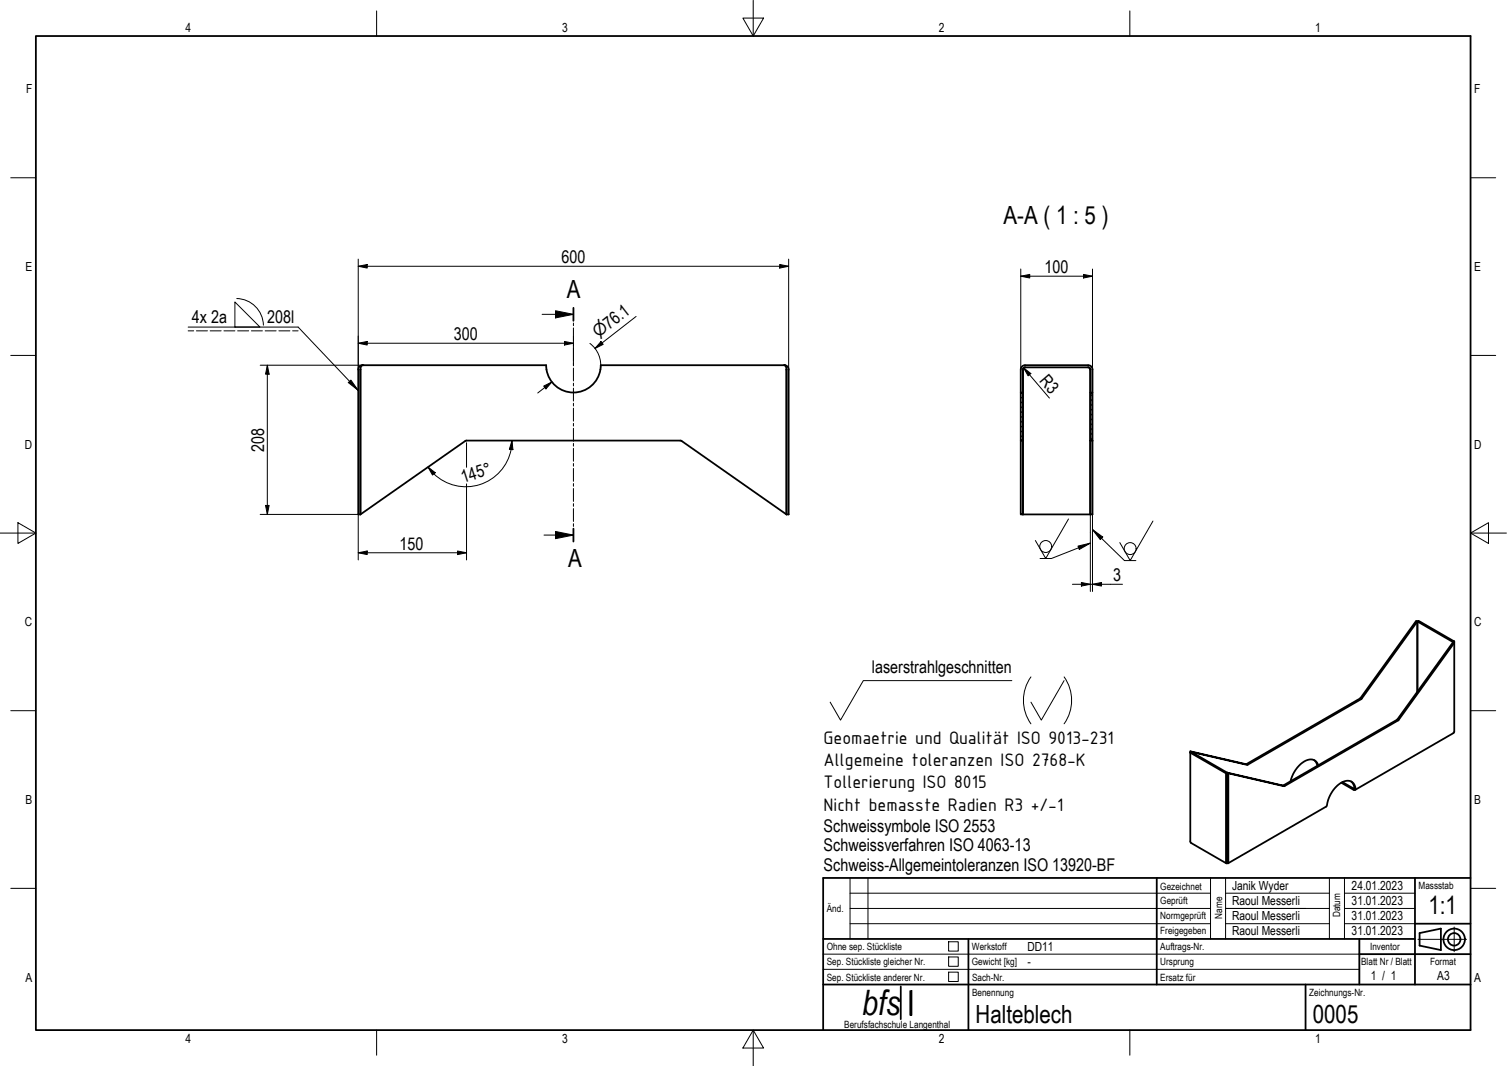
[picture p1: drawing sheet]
<svg xmlns="http://www.w3.org/2000/svg" width="420mm" height="297mm" viewBox="0 0 420 297" stroke-linecap="round" stroke-linejoin="round" font-family="sans-serif">
<!-- layer: Schraffur -->
<g fill="none" stroke="#000" stroke-width=".28">
<path d="M284.9 109.4l-.3 .3M285.2 119.8l-.6 .6M285.2 118.5l-.6 .6M285.2 117.1l-.6 .6M285.2 115.8l-.6 .6M285.2 114.4l-.6 .6M285.2 113.1l-.6 .6M285.2 111.7l-.6 .6M285.2 110.4l-.6 .6M304.6 119.3l-.6 .6M304.6 117.9l-.6 .6M304.6 116.6l-.6 .6"/>
<path d="M304.6 115.2l-.6 .6M304.6 113.9l-.6 .6M304.6 112.6l-.6 .6M304.6 111.2l-.6 .6M304.6 109.9l-.6 .6M285.2 122.5l-.2 .3M285.2 121.2l-.6 .6M304.6 122l-.6 .6M304.6 120.6l-.6 .6"/>
</g>
<!-- layer: Sichtbar -->
<g fill="none" stroke="#000" stroke-width=".5">
<path d="M100.5 103v40.3M100.5 102.8v.2M101.1 101.8h51.2a7.6 7.6 0 0 0 7.6 7.6 7.6 7.6 0 0 0 7.6-7.6h51.2M101.1 101.8a1.19 1.19 0 0 0-1.2 1.2v40.3h.6M101.1 101.8a1.07 1.07 0 0 0-.6 1.2M218.7 101.8a1.07 1.07 0 0 1 .6 1.2M218.7 101.8a1.19 1.19 0 0 1 1.2 1.2v40.3h-.6M219.3 102.8v.2M219.3 103v40.3M284.6 109.4h.6v13.4h-.6zM284.6 109.4v-6.4a1.2 1.2 0 0 1 1.2-1.2h17.6a1.2 1.2 0 0 1 1.2 1.2v6.4M285.2 103v6.4"/>
<path d="M285.2 102.8v40.5M285.8 102.4l-.4 .1-.2 .5M285.8 102.4h17.6M303.4 102.4l.4 .1 .2 .5M304 102.8v.2M304 109.4h.6v13.4h-.6zM304 103v40.3h-18.8M284.6 122.8v20.5h.6M285.2 122.8v20.5M304.6 122.8v20.5h-.6v-20.4M100.5 143.3l29.6-20.5h59.8l29.4 20.5M395.2 173.2v19.5"/>
<path d="M395.2 173.2l.3-.2 10 5.7-.4 .2zM405.1 178.9h.1M405.5 178.7l-.1 25.4-27.6 16M331.9 209.4l15.6 3.5 31.8-18.3 15.5-21.6 .4 .2-15.6 21.6-31.7 18.3zM331.9 209.7l.3-.2 9.9 5.8-.3 .2zM331.9 209.4v25.2l.2 .3 9.8 5.7M332.2 209.5h.1M341.8 215.5v24.7l.1 .4 .2-.2M342.1 215.3v25.1M342.1 215.3l15.7 3.5 31.7-18.3 15.6-21.6 .4 .2-15.6 21.6-31.7 18.3zM342.5 215.5v24.7l-.1 .4-.3-.2M366.4 211.8l.6 .6 .3 1"/>
<path d="M367.5 213.2a2.41 2.41 0 0 0-4-.9 9.2 9.2 0 0 0-3.7 5.4M374 218.1l3.4 2a.35 .35 0 0 0 .4 0 .35 .35 0 0 0 .1-.4 2.39 2.39 0 0 0-1.4-2 2.39 2.39 0 0 0-2.5 .4 9.7 9.7 0 0 0-4.2 6.6l-27.4 15.9M376.7 217.7a1.89 1.89 0 0 1 .8 2l-3.2-1.8M342.1 240.2h.1M342.1 240.4h.1M342.1 240h.1"/>
</g>
<g fill="#000">
<circle cx="101.1" cy="101.8" r=".25"/>
<circle cx="218.7" cy="101.8" r=".25"/>
</g>
<!-- layer: Schraffur -->
<path d="M253.7 276.1h.5v6.8h-.5z" fill-rule="evenodd" fill="#000"/>
<!-- layer: Schnittlinie -->
<g fill="none" stroke="#000" stroke-width=".28">
<path d="M151.1 87.6h8.8M154.9 86.6l5 1-5 1zM159.9 85.8v3.6M159.9 90v.8M159.9 91.4v3.6M159.9 95.6v.8M159.9 97v3.6M159.9 101.2v.7M159.9 102.6v3.6M159.9 106.8v.7M159.9 108.2v3.6M159.9 112.4v.7"/>
<path d="M159.9 113.8v3.5M159.9 118v.7M159.9 119.3v3.6M159.9 123.6v.7M159.9 124.9v3.6M159.9 129.2v.7M159.9 130.5v3.6M159.9 134.7v.8M159.9 136.1v3.6M151.7 149.1h8.2M154.9 148.1l5 1-5 1zM159.9 140.3v.8"/>
<path d="M159.9 141.7v3.6M159.9 145.9v.8M159.9 147.3v3.6"/>
</g>
<path d="M159.9 85.8v3.6M159.9 147.3v3.6" fill="none" stroke="#000" stroke-width=".5"/>
<g fill="#000">
<path d="M154.9 86.6l5 1-5 1z" fill-rule="evenodd"/>
<path d="M154.9 148.1l5 1-5 1z" fill-rule="evenodd"/>
</g>
<!-- layer: Text-2.5 -->
<g fill="none" stroke="#000" stroke-width=".28">
<path d="M105 3v7M207.1 5h5.8l-2.9 5zM210 0v10M315 3v7M3 49.5h7M410 49.5h7M3 99h7M410 99h7M0 148.5h10M5 145.6l5 2.9-5 2.9zM410 148.5l5-2.9v5.8zM410 148.5h10"/>
<path d="M3 198h7M410 198h7M3 247.5h7M237 244.6v17M374.8 257.4h19.7M374.8 253.1h19.7M374.8 248.9h19.7M410 247.5h7M229.5 270.1h40.5M229.5 265.9h40.5M264.5 270.9h2.7v2.6h-2.7zM264.5 262.4h2.7v2.6h-2.7z"/>
<path d="M264.5 266.7h2.7v2.6h-2.7zM322.5 270.1h56.5M105 287v7M210 287l2.9 5h-5.8zM210 287v10M315 287v7"/>
</g>
<!-- layer: Text-5 -->
<g fill="none" stroke="#000" stroke-width=".5">
<path d="M10 10h400v277h-400zM322.5 244.6v29.7M394.5 244.6v29.7M394.5 257.4h15.5M410 244.6h-180.5v42.4M229.5 261.6h165M229.5 274.3h180.5M270 261.6v25.4M364 274.3v12.7M379 265.9h31M395.8 260l5.9-1.2v5.9l-5.9-1.2z"/>
<circle cx="405.4" cy="261.7" r="2.99"/>
<circle cx="405.4" cy="261.7" r="1.74"/>
</g>
<!-- layer: Skizziergeometrie -->
<g fill="none" stroke="#000" stroke-width=".28">
<path d="M237 257.4h100.5M237 253.1h100.5M237 248.9h100.5M337.5 244.6v17M341.7 257.4h28.9M341.7 253.1h28.9M341.7 248.9h28.9M341.7 244.6v17M370.6 244.6v17M374.8 244.6v17M253.7 276.1h.5v6.8h-.5zM270 265.9h109"/>
<path d="M379 261.6v12.7"/>
</g>
<path d="M251.1 274.9v9.1M379 261.6v12.7" fill="none" stroke="#000" stroke-width=".5"/>
<!-- layer: Text-5 -->
<path d="M242 244.6v17M405.4 258.3v6.9M270 270.1h52.5M395.3 261.7h13.6" fill="none" stroke="#000" stroke-width=".28"/>
<g fill="none" stroke="#000" stroke-width=".28">
<path d="M99.9 74.2l2.5-.5v1zM99.9 74.2h120M99.9 72.2v30.8M217.4 73.7l2.5 .5-2.5 .5zM219.9 72.2v30.8M284.6 77l2.5-.5v1zM284.6 77h20M284.6 75v28M302.1 76.5l2.5 .5-2.5 .5zM304.6 75v28M99.9 95.6l2.5-.5v1zM99.9 95.6h60"/>
<path d="M157.4 95.1l2.5 .5-2.5 .5zM159.9 93.6v8.2M164.5 95.7a7.6 7.6 0 0 1 2.9 7.3M167.6 95.2l.6 .8-2.3 1.1zM177.3 88.2l-11.4 8.9M72.5 101.8h28.6M74.5 101.8l.5 2.5h-1zM74.5 101.8v41.5M151.6 107.6l2.3-1.2-1.7 2zM153.9 106.4l-4 3.1M285.4 102.5l2 1.6-.8 .6zM285.4 102.5l7.2 8.4"/>
<path d="M304 109.4v55.4M304.6 109.4v55.4M119.3 130.1l2 1.6-.7 .7zM130.1 123.4v6.8M130.1 134.8v21.2M142.7 122.8l.3 2.5-1-.1zM142.7 122.8a12.9 12.9 0 0 1-9 12.2 12.9 12.9 0 0 1-14.4-4.9M72.5 143.3h27.4v12.7M74 140.8h1l-.5 2.5zM99.9 154l2.5-.5v1zM99.9 154h30.2M127.6 153.5l2.5 .5-2.5 .5z"/>
<path d="M299 162.8h13.9M301.5 162.3l2.5 .5-2.5 .5zM304.6 162.8l2.5-.5v1z"/>
</g>
<g fill="#000">
<path d="M99.9 74.2l2.5-.5v1z" fill-rule="evenodd"/>
<path d="M217.4 73.7l2.5 .5-2.5 .5z" fill-rule="evenodd"/>
<path d="M284.6 77l2.5-.5v1z" fill-rule="evenodd"/>
<path d="M302.1 76.5l2.5 .5-2.5 .5z" fill-rule="evenodd"/>
<path d="M99.9 95.6l2.5-.5v1z" fill-rule="evenodd"/>
<path d="M157.4 95.1l2.5 .5-2.5 .5z" fill-rule="evenodd"/>
<path d="M167.6 95.2l.6 .8-2.3 1.1z" fill-rule="evenodd"/>
<path d="M74.5 101.8l.5 2.5h-1z" fill-rule="evenodd"/>
<path d="M151.6 107.6l2.3-1.2-1.7 2z" fill-rule="evenodd"/>
<path d="M285.4 102.5l2 1.6-.8 .6z" fill-rule="evenodd"/>
<path d="M119.3 130.1l2 1.6-.7 .7z" fill-rule="evenodd"/>
<path d="M142.7 122.8l.3 2.5-1-.1z" fill-rule="evenodd"/>
<path d="M74 140.8h1l-.5 2.5z" fill-rule="evenodd"/>
<path d="M99.9 154l2.5-.5v1z" fill-rule="evenodd"/>
<path d="M127.6 153.5l2.5 .5-2.5 .5z" fill-rule="evenodd"/>
<path d="M301.5 162.3l2.5 .5-2.5 .5z" fill-rule="evenodd"/>
<path d="M304.6 162.8l2.5-.5v1z" fill-rule="evenodd"/>
</g>
<!-- layer: Symbol -->
<g fill="none" stroke="#000" stroke-width=".28">
<path d="M52.5 91.1h30.6l16.8 17.7M52.5 92.2h1.5M54.8 92.2h3M58.6 92.2h3.1M62.4 92.2h3.1M65.5 84.1l7 7h-7zM66 83.2a7.6 7.6 0 0 1 7.4 7.4M66.3 92.2h3M70.1 92.2h3.1M73.9 92.2h3.1M77.8 92.2h3M81.6 92.2h1.5"/>
<path d="M97.1 106.6l.7-.7 2.1 2.9zM297.9 144.6l-6.3 11-2.9-5M300.6 152.2l3.4-.9-3.1 1.8zM304 151.3l-10.9 4.3h-3.1M304.6 147.6l2.9 2-.7 .8zM304.6 147.6l8.9 8.6h3.2M321.4 145.2l-6.3 11-2.9-5M282.1 189.7h-41.4l-6.4 11-2.8-5M287.4 188.6a11.3 11.3 0 0 0 0 13.1M296.7 189.7l-6.4 11-2.9-5M296.7 188.6a11.3 11.3 0 0 1 0 13.1"/>
<circle cx="291.6" cy="152.3" r="1.66"/>
<circle cx="315.1" cy="152.9" r="1.66"/>
</g>
<g fill="#000">
<path d="M97.1 106.6l.7-.7 2.1 2.9z" fill-rule="evenodd"/>
<path d="M300.6 152.2l3.4-.9-3.1 1.8z" fill-rule="evenodd"/>
<path d="M304.6 147.6l2.9 2-.7 .8z" fill-rule="evenodd"/>
</g>
<text font-size="9.8" x="240.4" y="282.8">bfs</text>
<g font-size="7">
<text x="279.8" y="62.3">A-A ( 1 : 5 )</text>
<text x="158" y="83.1">A</text>
<text x="158.4" y="157.9">A</text>
<text x="398.3" y="254.6">1:1</text>
<text x="272" y="285">Halteblech</text>
<text x="366" y="285">0005</text>
</g>
<g font-size="5.4">
<text x="229.6" y="207.2">Geomaetrie und Qualit t ISO 9013-231</text>
<text x="229.6" y="213.5">Allgemeine toleranzen ISO 2768-K</text>
<text x="229.6" y="219.7">Tollerierung ISO 8015</text>
<text x="229.6" y="225.9">Nicht bemasste Radien R3 +/-1</text>
</g>
<g font-size="4.9">
<text x="156.5" y="73.3">600</text>
<text x="291.2" y="76.1">100</text>
<text x="53.5" y="90">4x 2a</text>
<text x="74.5" y="90">208l</text>
<text x="126.5" y="94.8">300</text>
<text x="289.6" y="106.2" transform="rotate(50 289.6 106.2)">R3</text>
<text x="73.7" y="125.9" transform="rotate(-90 73.7 125.9)">208</text>
<text x="129.1" y="134.7" transform="rotate(-18 129.1 134.7)">145°</text>
<text x="111.4" y="153.2">150</text>
<text x="310.3" y="161.9">3</text>
<text x="243.1" y="187.6">laserstrahlgeschnitten</text>
<text x="229.6" y="231.7">Schweissymbole ISO 2553</text>
<text x="229.6" y="237.2">Schweissverfahren ISO 4063-13</text>
<text x="229.6" y="242.7">Schweiss-Allgemeintoleranzen ISO 13920-BF</text>
</g>
<g font-size="4.6">
<text x="166.7" y="94.3" transform="rotate(-38 166.7 94.3)">⌀76.1</text>
<text x="276.9" y="207.2">ä</text>
</g>
<g font-size="3.5">
<text x="51.7" y="9">4</text>
<text x="156.7" y="9">3</text>
<text x="261.7" y="9">2</text>
<text x="366.7" y="9">1</text>
<text x="7.2" y="26">F</text>
<text x="411" y="26">F</text>
<text x="7.1" y="75.5">E</text>
<text x="411" y="75.5">E</text>
<text x="6.9" y="125">D</text>
<text x="411" y="125">D</text>
<text x="6.9" y="174.6">C</text>
<text x="411" y="174.6">C</text>
<text x="7.1" y="224">B</text>
<text x="411" y="224">B</text>
<text x="343.5" y="247.9">Janik Wyder</text>
<text x="376.8" y="247.9">24.01.2023</text>
<text x="343.5" y="252.1">Raoul Messerli</text>
<text x="343.5" y="256.4">Raoul Messerli</text>
<text x="376.8" y="252.1">31.01.2023</text>
<text x="376.8" y="256.4">31.01.2023</text>
<text x="343.5" y="260.6">Raoul Messerli</text>
<text x="376.8" y="260.6">31.01.2023</text>
<text x="286.4" y="264.9">DD11</text>
<text x="286.5" y="269.1">-</text>
<text x="7.1" y="273.5">A</text>
<text x="382.2" y="273.1">1 / 1</text>
<text x="400.7" y="273.2">A3</text>
<text x="411" y="273.5">A</text>
<text x="51.7" y="290.5">4</text>
<text x="156.7" y="290.5">3</text>
<text x="261.7" y="290.5">2</text>
<text x="366.7" y="290.5">1</text>
</g>
<g font-size="2.8">
<text x="323.5" y="247.9">Gezeichnet</text>
<text x="323.5" y="251.9">Geprüft</text>
<text x="395.5" y="247.7">Massstab</text>
<text x="230.5" y="254.1">Änd.</text>
<text x="323.5" y="256.1">Normgeprüft</text>
<text x="340.8" y="256" transform="rotate(-90 340.8 256)">Name</text>
<text x="373.6" y="255.6" transform="rotate(-90 373.6 255.6)">Datum</text>
<text x="323.5" y="260.3">Freigegeben</text>
<text x="230.5" y="269">Sep. Stückliste gleicher Nr.</text>
<text x="230.5" y="264.8">Ohne sep. Stückliste</text>
<text x="271" y="268.9">Gewicht [kg]</text>
<text x="271" y="264.7">Werkstoff</text>
<text x="323.5" y="268.8">Ursprung</text>
<text x="323.5" y="264.6">Auftrags-Nr.</text>
<text x="379.5" y="269">Blatt Nr / Blatt</text>
<text x="382" y="264.7">Inventor</text>
<text x="398.7" y="269">Format</text>
<text x="230.5" y="273.2">Sep. Stückliste anderer Nr.</text>
<text x="271" y="273.3">Sach-Nr.</text>
<text x="323.5" y="273.3">Ersatz für</text>
<text x="271" y="277.4">Benennung</text>
<text x="365" y="277.4">Zeichnungs-Nr.</text>
<text x="235.4" y="286.4">Berufsfachschule Langenthal</text>
</g>
</svg>
